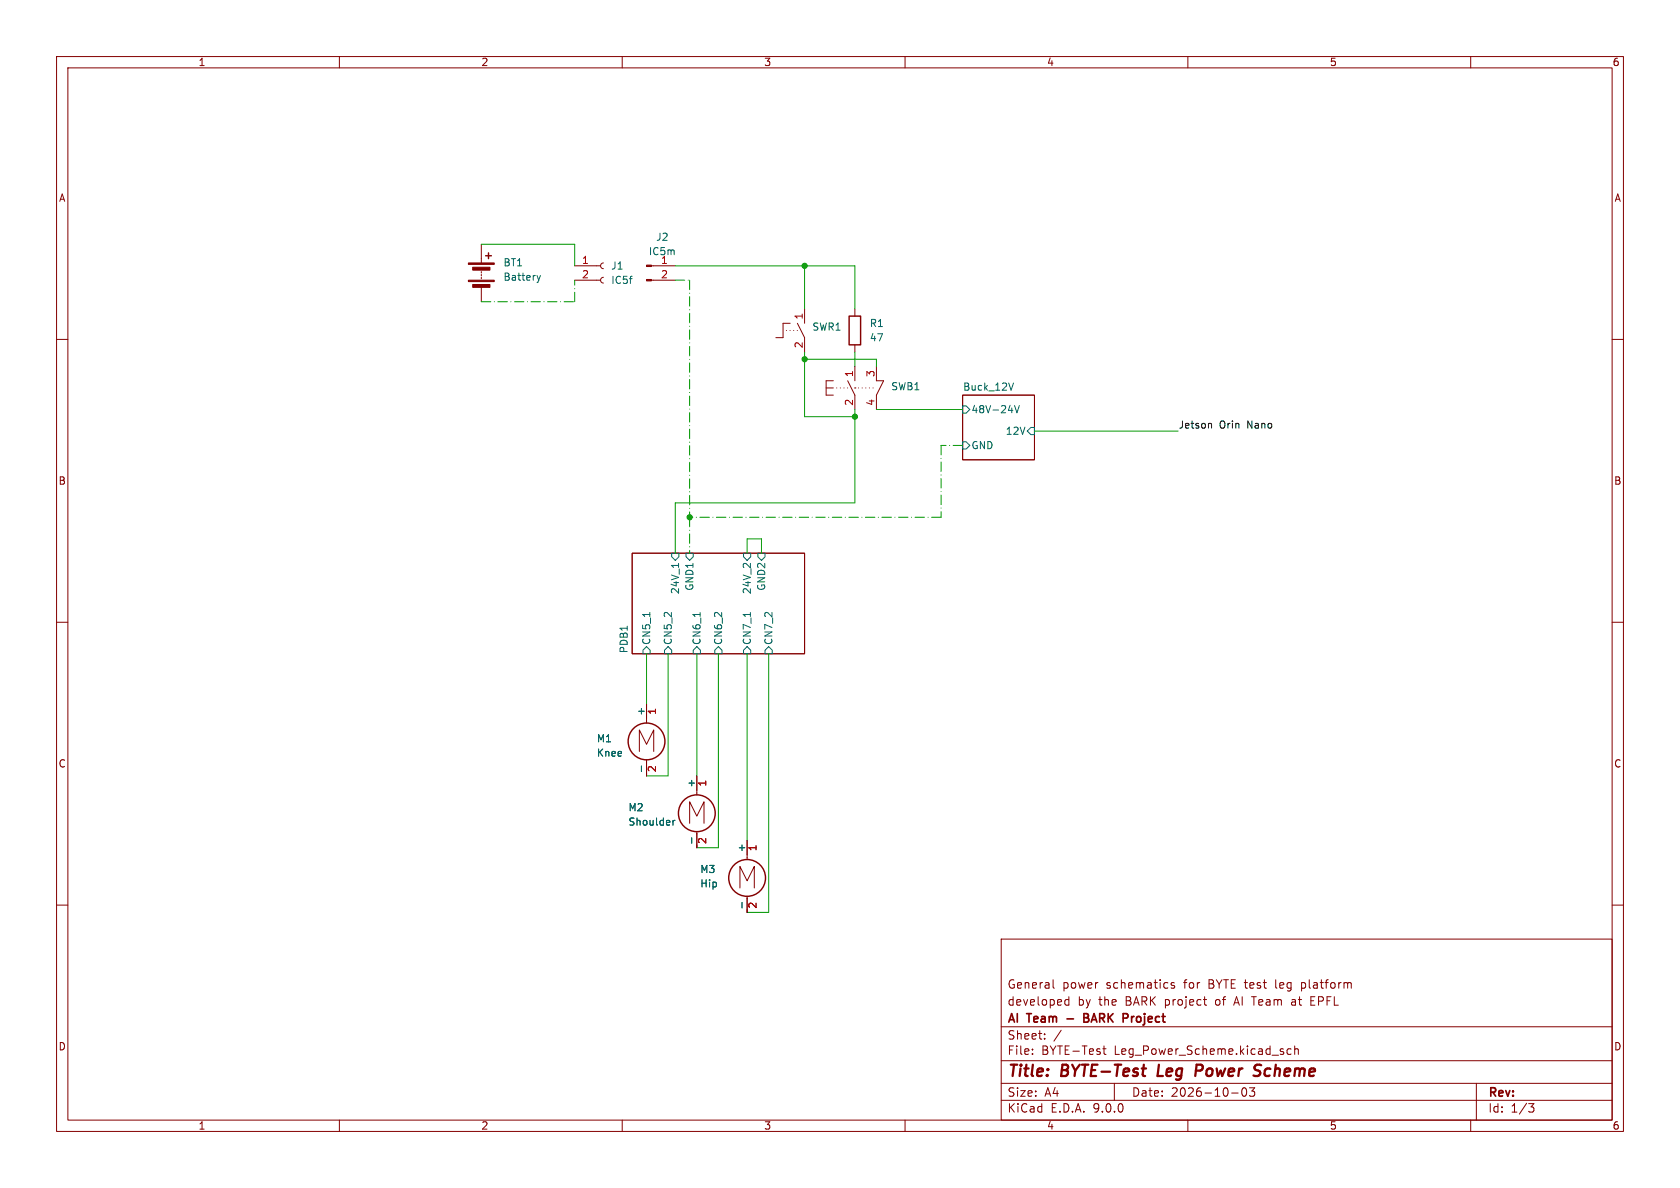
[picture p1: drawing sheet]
(kicad_sch
 (version 20250114)
 (generator "eeschema")
 (generator_version "9.0")
 (paper "A4")
 (title_block
  (title "BYTE-Test Leg Power Scheme")
  (date "2026-10-03")
  (company "AI Team - BARK Project")
  (comment 1 "developed by the BARK project of AI Team at EPFL")
  (comment 2 "General power schematics for BYTE test leg platform"))
 (lib_symbols
  (symbol "Connector:Conn_01x02_Pin"
   (pin_names
    (offset 1.016) (hide yes)) (exclude_from_sim no) (in_bom yes) (on_board yes)
   (property "Reference" "J" (at 0 2.54 0) (effects (font (size 1.27 1.27))))
   (property "Value" "Conn_01x02_Pin" (at 0 -5.08 0) (effects (font (size 1.27 1.27))))
   (property "Footprint" "" (at 0 0 0) (effects (font (size 1.27 1.27)) (hide yes)))
   (property "Datasheet" "~" (at 0 0 0) (effects (font (size 1.27 1.27)) (hide yes)))
   (property "Description" "Generic connector, single row, 01x02, script generated" (at 0 0 0) (effects (font (size 1.27 1.27)) (hide yes)))
   (property "ki_locked" "" (at 0 0 0) (effects (font (size 1.27 1.27))))
   (symbol "Conn_01x02_Pin_1_1"
    (rectangle (start 0.8636 0.127) (end 0 -0.127) (stroke (width 0.1524) (type default)) (fill (type outline)))
    (rectangle (start 0.8636 -2.413) (end 0 -2.667) (stroke (width 0.1524) (type default)) (fill (type outline)))
    (polyline (pts (xy 1.27 0) (xy 0.8636 0)) (stroke (width 0.1524) (type default)) (fill (type none)))
    (polyline (pts (xy 1.27 -2.54) (xy 0.8636 -2.54)) (stroke (width 0.1524) (type default)) (fill (type none)))
    (pin passive line (at 5.08 0 180) (length 3.81) (name "Pin_1" (effects (font (size 1.27 1.27)))) (number "1" (effects (font (size 1.27 1.27)))))
    (pin passive line (at 5.08 -2.54 180) (length 3.81) (name "Pin_2" (effects (font (size 1.27 1.27)))) (number "2" (effects (font (size 1.27 1.27))))))
   (embedded_fonts no))
  (symbol "Connector:Conn_01x02_Socket"
   (pin_names
    (offset 1.016) (hide yes)) (exclude_from_sim no) (in_bom yes) (on_board yes)
   (property "Reference" "J" (at 0 2.54 0) (effects (font (size 1.27 1.27))))
   (property "Value" "Conn_01x02_Socket" (at 0 -5.08 0) (effects (font (size 1.27 1.27))))
   (property "Footprint" "" (at 0 0 0) (effects (font (size 1.27 1.27)) (hide yes)))
   (property "Datasheet" "~" (at 0 0 0) (effects (font (size 1.27 1.27)) (hide yes)))
   (property "Description" "Generic connector, single row, 01x02, script generated" (at 0 0 0) (effects (font (size 1.27 1.27)) (hide yes)))
   (property "ki_locked" "" (at 0 0 0) (effects (font (size 1.27 1.27))))
   (symbol "Conn_01x02_Socket_1_1"
    (polyline (pts (xy -1.27 0) (xy -0.508 0)) (stroke (width 0.1524) (type default)) (fill (type none)))
    (polyline (pts (xy -1.27 -2.54) (xy -0.508 -2.54)) (stroke (width 0.1524) (type default)) (fill (type none)))
    (arc (start 0 -0.508) (mid -0.5058 0) (end 0 0.508) (stroke (width 0.1524) (type default)) (fill (type none)))
    (arc (start 0 -3.048) (mid -0.5058 -2.54) (end 0 -2.032) (stroke (width 0.1524) (type default)) (fill (type none)))
    (pin passive line (at -5.08 0 0) (length 3.81) (name "Pin_1" (effects (font (size 1.27 1.27)))) (number "1" (effects (font (size 1.27 1.27)))))
    (pin passive line (at -5.08 -2.54 0) (length 3.81) (name "Pin_2" (effects (font (size 1.27 1.27)))) (number "2" (effects (font (size 1.27 1.27))))))
   (embedded_fonts no))
  (symbol "Device:Battery"
   (pin_numbers (hide yes))
   (pin_names
    (offset 0) (hide yes)) (exclude_from_sim no) (in_bom yes) (on_board yes)
   (property "Reference" "BT" (at 2.54 2.54 0) (effects (font (size 1.27 1.27)) (justify left)))
   (property "Value" "Battery" (at 2.54 0 0) (effects (font (size 1.27 1.27)) (justify left)))
   (property "Footprint" "" (at 0 1.524 90) (effects (font (size 1.27 1.27)) (hide yes)))
   (property "Datasheet" "~" (at 0 1.524 90) (effects (font (size 1.27 1.27)) (hide yes)))
   (property "Description" "Multiple-cell battery" (at 0 0 0) (effects (font (size 1.27 1.27)) (hide yes)))
   (symbol "Battery_0_1"
    (rectangle (start -2.286 1.778) (end 2.286 1.524) (stroke (width 0) (type default)) (fill (type outline)))
    (rectangle (start -2.286 -1.27) (end 2.286 -1.524) (stroke (width 0) (type default)) (fill (type outline)))
    (rectangle (start -1.524 1.016) (end 1.524 0.508) (stroke (width 0) (type default)) (fill (type outline)))
    (rectangle (start -1.524 -2.032) (end 1.524 -2.54) (stroke (width 0) (type default)) (fill (type outline)))
    (polyline (pts (xy 0 1.778) (xy 0 2.54)) (stroke (width 0) (type default)) (fill (type none)))
    (polyline (pts (xy 0 0) (xy 0 0.254)) (stroke (width 0) (type default)) (fill (type none)))
    (polyline (pts (xy 0 -0.508) (xy 0 -0.254)) (stroke (width 0) (type default)) (fill (type none)))
    (polyline (pts (xy 0 -1.016) (xy 0 -0.762)) (stroke (width 0) (type default)) (fill (type none)))
    (polyline (pts (xy 0.762 3.048) (xy 1.778 3.048)) (stroke (width 0.254) (type default)) (fill (type none)))
    (polyline (pts (xy 1.27 3.556) (xy 1.27 2.54)) (stroke (width 0.254) (type default)) (fill (type none))))
   (symbol "Battery_1_1"
    (pin passive line (at 0 5.08 270) (length 2.54) (name "+" (effects (font (size 1.27 1.27)))) (number "1" (effects (font (size 1.27 1.27)))))
    (pin passive line (at 0 -5.08 90) (length 2.54) (name "-" (effects (font (size 1.27 1.27)))) (number "2" (effects (font (size 1.27 1.27))))))
   (embedded_fonts no))
  (symbol "Device:R"
   (pin_numbers (hide yes))
   (pin_names
    (offset 0)) (exclude_from_sim no) (in_bom yes) (on_board yes)
   (property "Reference" "R" (at 2.032 0 90) (effects (font (size 1.27 1.27))))
   (property "Value" "R" (at 0 0 90) (effects (font (size 1.27 1.27))))
   (property "Footprint" "" (at -1.778 0 90) (effects (font (size 1.27 1.27)) (hide yes)))
   (property "Datasheet" "~" (at 0 0 0) (effects (font (size 1.27 1.27)) (hide yes)))
   (property "Description" "Resistor" (at 0 0 0) (effects (font (size 1.27 1.27)) (hide yes)))
   (symbol "R_0_1"
    (rectangle (start -1.016 -2.54) (end 1.016 2.54) (stroke (width 0.254) (type default)) (fill (type none))))
   (symbol "R_1_1"
    (pin passive line (at 0 3.81 270) (length 1.27) (name "~" (effects (font (size 1.27 1.27)))) (number "1" (effects (font (size 1.27 1.27)))))
    (pin passive line (at 0 -3.81 90) (length 1.27) (name "~" (effects (font (size 1.27 1.27)))) (number "2" (effects (font (size 1.27 1.27))))))
   (embedded_fonts no))
  (symbol "Industrial_power_symbols:Button_Switch_NC-NO" (exclude_from_sim no) (in_bom yes) (on_board yes)
   (property "Reference" "SWB2" (at 0 2.794 0) (effects (font (size 1.27 1.27))))
   (property "Value" "" (at 0 0 0) (effects (font (size 1.27 1.27))))
   (property "Footprint" "" (at 0 0 0) (effects (font (size 1.27 1.27)) (hide yes)))
   (property "Datasheet" "" (at 0 0 0) (effects (font (size 1.27 1.27)) (hide yes)))
   (property "Description" "" (at 0 0 0) (effects (font (size 1.27 1.27)) (hide yes)))
   (symbol "Button_Switch_NC-NO_0_1"
    (polyline (pts (xy 0 -5.08) (xy -1.27 -2.54)) (stroke (width 0) (type default)) (fill (type none))))
   (symbol "Button_Switch_NC-NO_1_1"
    (polyline (pts (xy -5.08 -2.54) (xy -3.81 -2.54)) (stroke (width 0) (type default)) (fill (type none)))
    (polyline (pts (xy -5.08 -3.81) (xy -3.81 -3.81)) (stroke (width 0) (type default)) (fill (type none)))
    (polyline (pts (xy -5.08 -5.08) (xy -5.08 -2.54)) (stroke (width 0) (type default)) (fill (type none)))
    (polyline (pts (xy -5.08 -5.08) (xy -3.81 -5.08)) (stroke (width 0) (type default)) (fill (type none)))
    (polyline (pts (xy -1.27 -3.81) (xy -3.81 -3.81)) (stroke (width 0) (type dot)) (fill (type none)))
    (polyline (pts (xy 0 -3.81) (xy 0 -3.81)) (stroke (width 0) (type default)) (fill (type none)))
    (polyline (pts (xy 0 -3.81) (xy 3.81 -3.81)) (stroke (width 0) (type dot)) (fill (type none)))
    (polyline (pts (xy 3.81 -5.08) (xy 5.08 -2.54)) (stroke (width 0) (type default)) (fill (type none)))
    (polyline (pts (xy 5.08 -2.54) (xy 3.81 -2.54)) (stroke (width 0) (type default)) (fill (type none)))
    (pin bidirectional line (at 0 0 270) (length 2.54) (name "" (effects (font (size 1.27 1.27)))) (number "1" (effects (font (size 1.27 1.27)))))
    (pin bidirectional line (at 0 -7.62 90) (length 2.54) (name "" (effects (font (size 1.27 1.27)))) (number "2" (effects (font (size 1.27 1.27)))))
    (pin bidirectional line (at 3.81 0 270) (length 2.54) (name "" (effects (font (size 1.27 1.27)))) (number "3" (effects (font (size 1.27 1.27)))))
    (pin bidirectional line (at 3.81 -7.62 90) (length 2.54) (name "" (effects (font (size 1.27 1.27)))) (number "4" (effects (font (size 1.27 1.27))))))
   (embedded_fonts no))
  (symbol "Industrial_power_symbols:Rotatory_Switch" (exclude_from_sim no) (in_bom yes) (on_board yes)
   (property "Reference" "SWR2" (at 0 3.81 0) (effects (font (size 1.27 1.27))))
   (property "Value" "" (at 0 0 0) (effects (font (size 1.27 1.27))))
   (property "Footprint" "" (at 0 0 0) (effects (font (size 1.27 1.27)) (hide yes)))
   (property "Datasheet" "" (at 0 0 0) (effects (font (size 1.27 1.27)) (hide yes)))
   (property "Description" "" (at 0 0 0) (effects (font (size 1.27 1.27)) (hide yes)))
   (symbol "Rotatory_Switch_0_1"
    (polyline (pts (xy 0 -5.08) (xy -1.27 -2.54)) (stroke (width 0) (type default)) (fill (type none))))
   (symbol "Rotatory_Switch_1_1"
    (polyline (pts (xy -3.81 -2.54) (xy -2.54 -2.54)) (stroke (width 0) (type default)) (fill (type none)))
    (polyline (pts (xy -3.81 -5.08) (xy -5.08 -5.08)) (stroke (width 0) (type default)) (fill (type none)))
    (polyline (pts (xy -3.81 -5.08) (xy -3.81 -2.54)) (stroke (width 0) (type default)) (fill (type none)))
    (polyline (pts (xy -1.27 -3.81) (xy -3.81 -3.81)) (stroke (width 0) (type dot)) (fill (type none)))
    (pin bidirectional line (at 0 0 270) (length 2.54) (name "" (effects (font (size 1.27 1.27)))) (number "1" (effects (font (size 1.27 1.27)))))
    (pin bidirectional line (at 0 -7.62 90) (length 2.54) (name "" (effects (font (size 1.27 1.27)))) (number "2" (effects (font (size 1.27 1.27))))))
   (embedded_fonts no))
  (symbol "Motor:Motor_DC"
   (pin_names
    (offset 0)) (exclude_from_sim no) (in_bom yes) (on_board yes)
   (property "Reference" "M" (at 2.54 2.54 0) (effects (font (size 1.27 1.27)) (justify left)))
   (property "Value" "Motor_DC" (at 2.54 -5.08 0) (effects (font (size 1.27 1.27)) (justify left top)))
   (property "Footprint" "" (at 0 -2.286 0) (effects (font (size 1.27 1.27)) (hide yes)))
   (property "Datasheet" "~" (at 0 -2.286 0) (effects (font (size 1.27 1.27)) (hide yes)))
   (property "Description" "DC Motor" (at 0 0 0) (effects (font (size 1.27 1.27)) (hide yes)))
   (symbol "Motor_DC_0_0"
    (polyline (pts (xy -1.27 -3.302) (xy -1.27 0.508) (xy 0 -2.032) (xy 1.27 0.508) (xy 1.27 -3.302)) (stroke (width 0) (type default)) (fill (type none))))
   (symbol "Motor_DC_0_1"
    (polyline (pts (xy 0 2.032) (xy 0 2.54)) (stroke (width 0) (type default)) (fill (type none)))
    (polyline (pts (xy 0 1.7272) (xy 0 2.0828)) (stroke (width 0) (type default)) (fill (type none)))
    (circle (center 0 -1.524) (radius 3.2512) (stroke (width 0.254) (type default)) (fill (type none)))
    (polyline (pts (xy 0 -4.7752) (xy 0 -5.1816)) (stroke (width 0) (type default)) (fill (type none)))
    (polyline (pts (xy 0 -7.62) (xy 0 -7.112)) (stroke (width 0) (type default)) (fill (type none))))
   (symbol "Motor_DC_1_1"
    (pin passive line (at 0 5.08 270) (length 2.54) (name "+" (effects (font (size 1.27 1.27)))) (number "1" (effects (font (size 1.27 1.27)))))
    (pin passive line (at 0 -7.62 90) (length 2.54) (name "-" (effects (font (size 1.27 1.27)))) (number "2" (effects (font (size 1.27 1.27))))))
   (embedded_fonts no)))
 (junction
  (at 142.24 63.5)
  (diameter 0)
  (color 0 0 0 0))
 (junction
  (at 151.13 73.66)
  (diameter 0)
  (color 0 0 0 0))
 (junction
  (at 121.92 91.44)
  (diameter 0)
  (color 0 0 0 0))
 (junction
  (at 142.24 46.99)
  (diameter 0)
  (color 0 0 0 0))
 (wire
  (pts (xy 123.19 149.86) (xy 127 149.86))
  (stroke (width 0) (type default)))
 (wire
  (pts (xy 132.08 115.57) (xy 132.08 148.59))
  (stroke (width 0) (type default)))
 (wire
  (pts (xy 182.88 76.2) (xy 208.28 76.2))
  (stroke (width 0) (type default)))
 (wire
  (pts (xy 151.13 73.66) (xy 151.13 72.39))
  (stroke (width 0) (type default)))
 (wire
  (pts (xy 85.09 43.18) (xy 101.6 43.18))
  (stroke (width 0) (type default)))
 (wire
  (pts (xy 119.38 46.99) (xy 142.24 46.99))
  (stroke (width 0) (type default)))
 (wire
  (pts (xy 142.24 63.5) (xy 154.94 63.5))
  (stroke (width 0) (type default)))
 (wire
  (pts (xy 127 149.86) (xy 127 115.57))
  (stroke (width 0) (type default)))
 (wire
  (pts (xy 121.92 91.44) (xy 121.92 97.79))
  (stroke (width 0) (type dash_dot)))
 (wire
  (pts (xy 132.08 161.29) (xy 135.89 161.29))
  (stroke (width 0) (type default)))
 (wire
  (pts (xy 151.13 62.23) (xy 151.13 64.77))
  (stroke (width 0) (type default)))
 (wire
  (pts (xy 123.19 115.57) (xy 123.19 137.16))
  (stroke (width 0) (type default)))
 (wire
  (pts (xy 142.24 63.5) (xy 142.24 62.23))
  (stroke (width 0) (type default)))
 (wire
  (pts (xy 154.94 72.39) (xy 170.18 72.39))
  (stroke (width 0) (type default)))
 (wire
  (pts (xy 119.38 88.9) (xy 119.38 97.79))
  (stroke (width 0) (type default)))
 (wire
  (pts (xy 118.11 137.16) (xy 118.11 115.57))
  (stroke (width 0) (type default)))
 (wire
  (pts (xy 85.09 53.34) (xy 101.6 53.34))
  (stroke (width 0) (type dash_dot)))
 (wire
  (pts (xy 142.24 46.99) (xy 142.24 54.61))
  (stroke (width 0) (type default)))
 (wire
  (pts (xy 101.6 53.34) (xy 101.6 49.53))
  (stroke (width 0) (type dash_dot)))
 (wire
  (pts (xy 166.37 91.44) (xy 121.92 91.44))
  (stroke (width 0) (type dash_dot)))
 (wire
  (pts (xy 114.3 115.57) (xy 114.3 124.46))
  (stroke (width 0) (type default)))
 (wire
  (pts (xy 119.38 49.53) (xy 121.92 49.53))
  (stroke (width 0) (type dash_dot)))
 (wire
  (pts (xy 101.6 43.18) (xy 101.6 46.99))
  (stroke (width 0) (type default)))
 (wire
  (pts (xy 151.13 46.99) (xy 151.13 54.61))
  (stroke (width 0) (type default)))
 (wire
  (pts (xy 135.89 115.57) (xy 135.89 161.29))
  (stroke (width 0) (type default)))
 (wire
  (pts (xy 134.62 95.25) (xy 134.62 97.79))
  (stroke (width 0) (type default)))
 (wire
  (pts (xy 151.13 73.66) (xy 142.24 73.66))
  (stroke (width 0) (type default)))
 (wire
  (pts (xy 142.24 73.66) (xy 142.24 63.5))
  (stroke (width 0) (type default)))
 (wire
  (pts (xy 114.3 137.16) (xy 118.11 137.16))
  (stroke (width 0) (type default)))
 (wire
  (pts (xy 132.08 97.79) (xy 132.08 95.25))
  (stroke (width 0) (type default)))
 (wire
  (pts (xy 166.37 78.74) (xy 166.37 91.44))
  (stroke (width 0) (type dash_dot)))
 (wire
  (pts (xy 132.08 95.25) (xy 134.62 95.25))
  (stroke (width 0) (type default)))
 (wire
  (pts (xy 119.38 88.9) (xy 151.13 88.9))
  (stroke (width 0) (type default)))
 (wire
  (pts (xy 121.92 49.53) (xy 121.92 91.44))
  (stroke (width 0) (type dash_dot)))
 (wire
  (pts (xy 142.24 46.99) (xy 151.13 46.99))
  (stroke (width 0) (type default)))
 (wire
  (pts (xy 154.94 63.5) (xy 154.94 64.77))
  (stroke (width 0) (type default)))
 (wire
  (pts (xy 170.18 78.74) (xy 166.37 78.74))
  (stroke (width 0) (type dash_dot)))
 (wire
  (pts (xy 151.13 73.66) (xy 151.13 88.9))
  (stroke (width 0) (type default)))
 (label "Jetson Orin Nano"
  (at 208.28 76.2 0)
  (effects (font (size 1.27 1.27)) (justify left bottom)))
 (symbol
  (lib_id "Motor:Motor_DC")
  (at 114.3 129.54 0)
  (unit 1)
  (exclude_from_sim no)
  (in_bom yes)
  (on_board yes)
  (dnp no)
  (property "Reference" "M1" (at 105.41 130.556 0) (effects (font (size 1.27 1.27)) (justify left)))
  (property "Value" "Knee" (at 105.41 133.096 0) (effects (font (size 1.27 1.27)) (justify left)))
  (property "Footprint" "" (at 114.3 131.826 0) (effects (font (size 1.27 1.27)) (hide yes)))
  (property "Datasheet" "~" (at 114.3 131.826 0) (effects (font (size 1.27 1.27)) (hide yes)))
  (property "Description" "DC Motor" (at 114.3 129.54 0) (effects (font (size 1.27 1.27)) (hide yes)))
  (pin "2")
  (pin "1"))
 (symbol
  (lib_id "Motor:Motor_DC")
  (at 132.08 153.67 0)
  (unit 1)
  (exclude_from_sim no)
  (in_bom yes)
  (on_board yes)
  (dnp no)
  (property "Reference" "M3" (at 123.698 153.67 0) (effects (font (size 1.27 1.27)) (justify left)))
  (property "Value" "Hip" (at 123.698 156.21 0) (effects (font (size 1.27 1.27)) (justify left)))
  (property "Footprint" "" (at 132.08 155.956 0) (effects (font (size 1.27 1.27)) (hide yes)))
  (property "Datasheet" "~" (at 132.08 155.956 0) (effects (font (size 1.27 1.27)) (hide yes)))
  (property "Description" "DC Motor" (at 132.08 153.67 0) (effects (font (size 1.27 1.27)) (hide yes)))
  (pin "2")
  (pin "1"))
 (symbol
  (lib_id "Connector:Conn_01x02_Socket")
  (at 106.68 46.99 0)
  (unit 1)
  (exclude_from_sim no)
  (in_bom yes)
  (on_board yes)
  (dnp no)
  (fields_autoplaced yes)
  (property "Reference" "J1" (at 107.95 46.9899 0) (effects (font (size 1.27 1.27)) (justify left)))
  (property "Value" "IC5f" (at 107.95 49.5299 0) (effects (font (size 1.27 1.27)) (justify left)))
  (property "Footprint" "" (at 106.68 46.99 0) (effects (font (size 1.27 1.27)) (hide yes)))
  (property "Datasheet" "~" (at 106.68 46.99 0) (effects (font (size 1.27 1.27)) (hide yes)))
  (property "Description" "Generic connector, single row, 01x02, script generated" (at 106.68 46.99 0) (effects (font (size 1.27 1.27)) (hide yes)))
  (pin "2")
  (pin "1"))
 (symbol
  (lib_id "Connector:Conn_01x02_Pin")
  (at 114.3 46.99 0)
  (unit 1)
  (exclude_from_sim no)
  (in_bom yes)
  (on_board yes)
  (dnp no)
  (property "Reference" "J2" (at 117.094 41.91 0) (effects (font (size 1.27 1.27))))
  (property "Value" "IC5m" (at 117.094 44.45 0) (effects (font (size 1.27 1.27))))
  (property "Footprint" "" (at 114.3 46.99 0) (effects (font (size 1.27 1.27)) (hide yes)))
  (property "Datasheet" "~" (at 114.3 46.99 0) (effects (font (size 1.27 1.27)) (hide yes)))
  (property "Description" "Generic connector, single row, 01x02, script generated" (at 114.3 46.99 0) (effects (font (size 1.27 1.27)) (hide yes)))
  (pin "1")
  (pin "2"))
 (symbol
  (lib_id "Industrial_power_symbols:Button_Switch_NC-NO")
  (at 151.13 64.77 0)
  (unit 1)
  (exclude_from_sim no)
  (in_bom yes)
  (on_board yes)
  (dnp no)
  (property "Reference" "SWB1" (at 162.814 68.326 0) (effects (font (size 1.27 1.27)) (justify right)))
  (property "Value" "~" (at 144.78 69.85 0) (effects (font (size 1.27 1.27)) (justify right)))
  (property "Footprint" "" (at 151.13 64.77 0) (effects (font (size 1.27 1.27)) (hide yes)))
  (property "Datasheet" "" (at 151.13 64.77 0) (effects (font (size 1.27 1.27)) (hide yes)))
  (property "Description" "" (at 151.13 64.77 0) (effects (font (size 1.27 1.27)) (hide yes)))
  (pin "4")
  (pin "1")
  (pin "2")
  (pin "3"))
 (symbol
  (lib_id "Motor:Motor_DC")
  (at 123.19 142.24 0)
  (unit 1)
  (exclude_from_sim no)
  (in_bom yes)
  (on_board yes)
  (dnp no)
  (property "Reference" "M2" (at 110.998 142.748 0) (effects (font (size 1.27 1.27)) (justify left)))
  (property "Value" "Shoulder" (at 110.998 145.288 0) (effects (font (size 1.27 1.27)) (justify left)))
  (property "Footprint" "" (at 123.19 144.526 0) (effects (font (size 1.27 1.27)) (hide yes)))
  (property "Datasheet" "~" (at 123.19 144.526 0) (effects (font (size 1.27 1.27)) (hide yes)))
  (property "Description" "DC Motor" (at 123.19 142.24 0) (effects (font (size 1.27 1.27)) (hide yes)))
  (pin "2")
  (pin "1"))
 (symbol
  (lib_id "Industrial_power_symbols:Rotatory_Switch")
  (at 142.24 54.61 0)
  (unit 1)
  (exclude_from_sim no)
  (in_bom yes)
  (on_board yes)
  (dnp no)
  (fields_autoplaced yes)
  (property "Reference" "SWR1" (at 143.51 57.7849 0) (effects (font (size 1.27 1.27)) (justify left)))
  (property "Value" "~" (at 143.51 59.69 0) (effects (font (size 1.27 1.27)) (justify left)))
  (property "Footprint" "" (at 142.24 54.61 0) (effects (font (size 1.27 1.27)) (hide yes)))
  (property "Datasheet" "" (at 142.24 54.61 0) (effects (font (size 1.27 1.27)) (hide yes)))
  (property "Description" "" (at 142.24 54.61 0) (effects (font (size 1.27 1.27)) (hide yes)))
  (pin "1")
  (pin "2"))
 (symbol
  (lib_id "Device:Battery")
  (at 85.09 48.26 0)
  (unit 1)
  (exclude_from_sim no)
  (in_bom yes)
  (on_board yes)
  (dnp no)
  (fields_autoplaced yes)
  (property "Reference" "BT1" (at 88.9 46.4184 0) (effects (font (size 1.27 1.27)) (justify left)))
  (property "Value" "Battery" (at 88.9 48.9584 0) (effects (font (size 1.27 1.27)) (justify left)))
  (property "Footprint" "" (at 85.09 46.736 90) (effects (font (size 1.27 1.27)) (hide yes)))
  (property "Datasheet" "~" (at 85.09 46.736 90) (effects (font (size 1.27 1.27)) (hide yes)))
  (property "Description" "Multiple-cell battery" (at 85.09 48.26 0) (effects (font (size 1.27 1.27)) (hide yes)))
  (pin "1")
  (pin "2"))
 (symbol
  (lib_id "Device:R")
  (at 151.13 58.42 0)
  (unit 1)
  (exclude_from_sim no)
  (in_bom yes)
  (on_board yes)
  (dnp no)
  (fields_autoplaced yes)
  (property "Reference" "R1" (at 153.67 57.1499 0) (effects (font (size 1.27 1.27)) (justify left)))
  (property "Value" "47" (at 153.67 59.6899 0) (effects (font (size 1.27 1.27)) (justify left)))
  (property "Footprint" "" (at 149.352 58.42 90) (effects (font (size 1.27 1.27)) (hide yes)))
  (property "Datasheet" "~" (at 151.13 58.42 0) (effects (font (size 1.27 1.27)) (hide yes)))
  (property "Description" "Resistor" (at 151.13 58.42 0) (effects (font (size 1.27 1.27)) (hide yes)))
  (pin "1")
  (pin "2"))
 (sheet
  (at 111.76 97.79)
  (size 30.48 17.78)
  (exclude_from_sim no)
  (in_bom yes)
  (on_board yes)
  (dnp no)
  (fields_autoplaced yes)
  (stroke (width 0.1524) (type solid))
  (fill (color 0 0 0 0.0000))
  (property "Sheetname" "PDB1" (at 111.0484 115.57 90) (effects (font (size 1.27 1.27)) (justify left bottom)))
  (property "Sheetfile" "PDB.kicad_sch" (at 142.8246 115.57 90) (effects (font (size 1.27 1.27)) (justify left top) (hide yes)))
  (pin "CN6_2" input (at 127 115.57 270) (effects (font (size 1.27 1.27)) (justify left)))
  (pin "CN7_2" input (at 135.89 115.57 270) (effects (font (size 1.27 1.27)) (justify left)))
  (pin "CN7_1" input (at 132.08 115.57 270) (effects (font (size 1.27 1.27)) (justify left)))
  (pin "CN6_1" input (at 123.19 115.57 270) (effects (font (size 1.27 1.27)) (justify left)))
  (pin "CN5_2" input (at 118.11 115.57 270) (effects (font (size 1.27 1.27)) (justify left)))
  (pin "CN5_1" input (at 114.3 115.57 270) (effects (font (size 1.27 1.27)) (justify left)))
  (pin "GND2" input (at 134.62 97.79 90) (effects (font (size 1.27 1.27)) (justify right)))
  (pin "24V_2" input (at 132.08 97.79 90) (effects (font (size 1.27 1.27)) (justify right)))
  (pin "24V_1" input (at 119.38 97.79 90) (effects (font (size 1.27 1.27)) (justify right)))
  (pin "GND1" input (at 121.92 97.79 90) (effects (font (size 1.27 1.27)) (justify right))))
 (sheet
  (at 170.18 69.85)
  (size 12.7 11.43)
  (exclude_from_sim no)
  (in_bom yes)
  (on_board yes)
  (dnp no)
  (fields_autoplaced yes)
  (stroke (width 0.1524) (type solid))
  (fill (color 0 0 0 0.0000))
  (property "Sheetname" "Buck_12V" (at 170.18 69.1384 0) (effects (font (size 1.27 1.27)) (justify left bottom)))
  (property "Sheetfile" "buck_12V.kicad_sch" (at 170.18 81.8646 0) (effects (font (size 1.27 1.27)) (justify left top) (hide yes)))
  (property "Field2" "" (at 170.18 69.85 0) (effects (font (size 1.27 1.27))))
  (pin "12V" input (at 182.88 76.2 0) (effects (font (size 1.27 1.27)) (justify right)))
  (pin "GND" input (at 170.18 78.74 180) (effects (font (size 1.27 1.27)) (justify left)))
  (pin "48V-24V" input (at 170.18 72.39 180) (effects (font (size 1.27 1.27)) (justify left))))
 (sheet_instances
  (path ""
   (page "1")))
 (embedded_fonts no))
